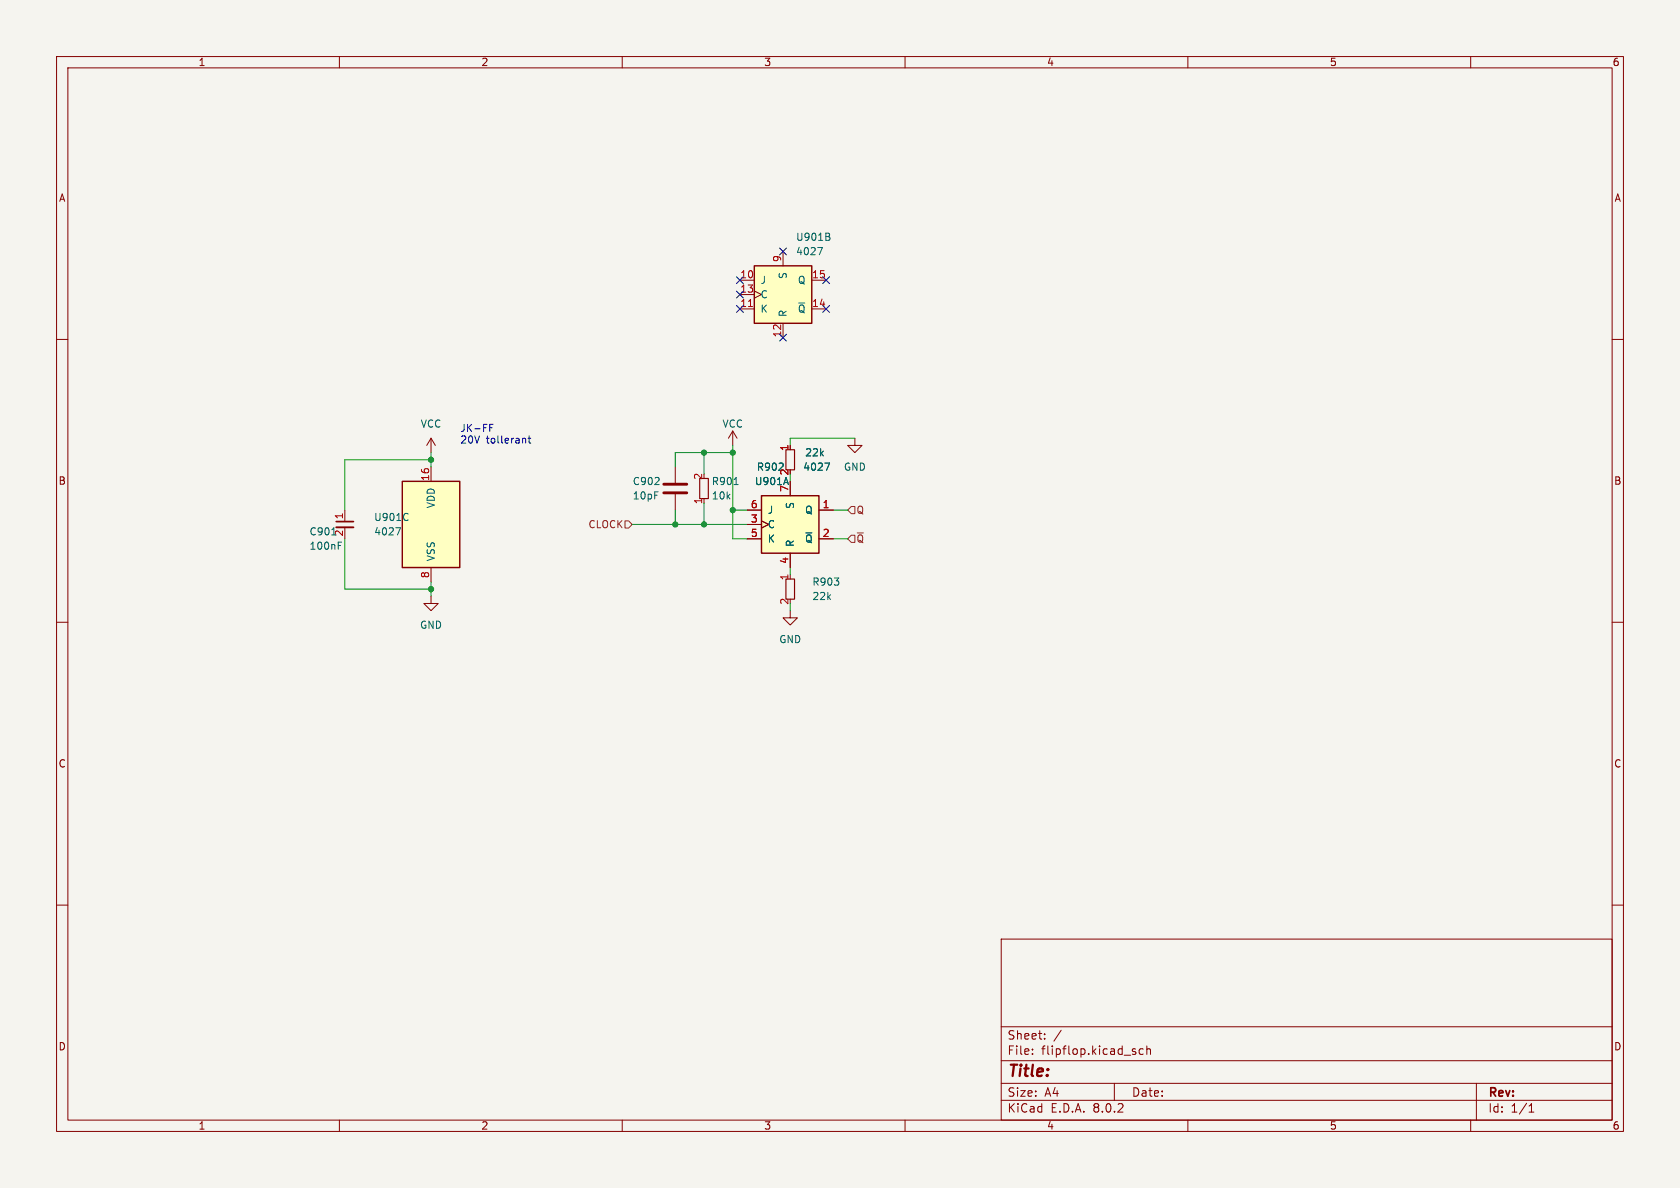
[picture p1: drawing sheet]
(kicad_sch (version 20230121) (generator eeschema)

 (paper "A4")

 (lib_symbols
  (symbol "4xxx:4027" (pin_names (offset 1.016)) (in_bom yes) (on_board yes)
   (property "Reference" "U" (at -7.62 8.89 0) (effects (font (size 1.27 1.27))))
   (property "Value" "4027" (at -7.62 -8.89 0) (effects (font (size 1.27 1.27))))
   (property "Footprint" "" (at 0 0 0) (effects (font (size 1.27 1.27)) hide))
   (property "Datasheet" "http://www.intersil.com/content/dam/Intersil/documents/cd40/cd4027bms.pdf" (at 0 0 0) (effects (font (size 1.27 1.27)) hide))
   (property "ki_locked" "" (at 0 0 0) (effects (font (size 1.27 1.27))))
   (symbol "4027_1_1"
    (rectangle (start -5.08 5.08) (end 5.08 -5.08) (stroke (width 0.254) (type default)) (fill (type background)))
    (pin output line (at 7.62 2.54 180) (length 2.54) (name "Q" (effects (font (size 1.27 1.27)))) (number "1" (effects (font (size 1.27 1.27)))))
    (pin output line (at 7.62 -2.54 180) (length 2.54) (name "~{Q}" (effects (font (size 1.27 1.27)))) (number "2" (effects (font (size 1.27 1.27)))))
    (pin input clock (at -7.62 0 0) (length 2.54) (name "C" (effects (font (size 1.27 1.27)))) (number "3" (effects (font (size 1.27 1.27)))))
    (pin input line (at 0 -7.62 90) (length 2.54) (name "R" (effects (font (size 1.27 1.27)))) (number "4" (effects (font (size 1.27 1.27)))))
    (pin input line (at -7.62 -2.54 0) (length 2.54) (name "K" (effects (font (size 1.27 1.27)))) (number "5" (effects (font (size 1.27 1.27)))))
    (pin input line (at -7.62 2.54 0) (length 2.54) (name "J" (effects (font (size 1.27 1.27)))) (number "6" (effects (font (size 1.27 1.27)))))
    (pin input line (at 0 7.62 270) (length 2.54) (name "S" (effects (font (size 1.27 1.27)))) (number "7" (effects (font (size 1.27 1.27))))))
   (symbol "4027_2_1"
    (rectangle (start -5.08 5.08) (end 5.08 -5.08) (stroke (width 0.254) (type default)) (fill (type background)))
    (pin input line (at -7.62 2.54 0) (length 2.54) (name "J" (effects (font (size 1.27 1.27)))) (number "10" (effects (font (size 1.27 1.27)))))
    (pin input line (at -7.62 -2.54 0) (length 2.54) (name "K" (effects (font (size 1.27 1.27)))) (number "11" (effects (font (size 1.27 1.27)))))
    (pin input line (at 0 -7.62 90) (length 2.54) (name "R" (effects (font (size 1.27 1.27)))) (number "12" (effects (font (size 1.27 1.27)))))
    (pin input clock (at -7.62 0 0) (length 2.54) (name "C" (effects (font (size 1.27 1.27)))) (number "13" (effects (font (size 1.27 1.27)))))
    (pin output line (at 7.62 -2.54 180) (length 2.54) (name "~{Q}" (effects (font (size 1.27 1.27)))) (number "14" (effects (font (size 1.27 1.27)))))
    (pin output line (at 7.62 2.54 180) (length 2.54) (name "Q" (effects (font (size 1.27 1.27)))) (number "15" (effects (font (size 1.27 1.27)))))
    (pin input line (at 0 7.62 270) (length 2.54) (name "S" (effects (font (size 1.27 1.27)))) (number "9" (effects (font (size 1.27 1.27))))))
   (symbol "4027_3_0"
    (pin power_in line (at 0 10.16 270) (length 2.54) (name "VDD" (effects (font (size 1.27 1.27)))) (number "16" (effects (font (size 1.27 1.27)))))
    (pin power_in line (at 0 -10.16 90) (length 2.54) (name "VSS" (effects (font (size 1.27 1.27)))) (number "8" (effects (font (size 1.27 1.27))))))
   (symbol "4027_3_1"
    (rectangle (start -5.08 7.62) (end 5.08 -7.62) (stroke (width 0.254) (type default)) (fill (type background)))))
  (symbol "Device:C" (pin_numbers hide) (pin_names (offset 0.254)) (in_bom yes) (on_board yes)
   (property "Reference" "C" (at 0.635 2.54 0) (effects (font (size 1.27 1.27)) (justify left)))
   (property "Value" "C" (at 0.635 -2.54 0) (effects (font (size 1.27 1.27)) (justify left)))
   (property "Footprint" "" (at 0.9652 -3.81 0) (effects (font (size 1.27 1.27)) hide))
   (property "Datasheet" "~" (at 0 0 0) (effects (font (size 1.27 1.27)) hide))
   (symbol "C_0_1"
    (polyline (pts (xy -2.032 -0.762) (xy 2.032 -0.762)) (stroke (width 0.508) (type default)) (fill (type none)))
    (polyline (pts (xy -2.032 0.762) (xy 2.032 0.762)) (stroke (width 0.508) (type default)) (fill (type none))))
   (symbol "C_1_1"
    (pin passive line (at 0 3.81 270) (length 2.794) (name "~" (effects (font (size 1.27 1.27)))) (number "1" (effects (font (size 1.27 1.27)))))
    (pin passive line (at 0 -3.81 90) (length 2.794) (name "~" (effects (font (size 1.27 1.27)))) (number "2" (effects (font (size 1.27 1.27)))))))
  (symbol "capacitor_miscellaneous:C_0402_100nF" (in_bom yes) (on_board yes)
   (property "Reference" "C" (at 1.27 2.54 0) (effects (font (size 1.27 1.27))))
   (property "Value" "100nF" (at 3.81 -2.54 0) (effects (font (size 1.27 1.27))))
   (property "Footprint" "Capacitor_SMD:C_0402_1005Metric" (at 2.54 2.54 0) (effects (font (size 1.27 1.27)) hide))
   (property "Datasheet" "" (at 0 0 0) (effects (font (size 1.27 1.27)) hide))
   (property "JLCPCB Part#" "C307331" (at 0 -2.54 0) (effects (font (size 1.27 1.27)) hide))
   (symbol "C_0402_100nF_0_1"
    (polyline (pts (xy -1.524 -0.508) (xy 1.524 -0.508)) (stroke (width 0.3302) (type default)) (fill (type none)))
    (polyline (pts (xy -1.524 0.508) (xy 1.524 0.508)) (stroke (width 0.3048) (type default)) (fill (type none))))
   (symbol "C_0402_100nF_1_1"
    (pin passive line (at 0 2.54 270) (length 2.032) (name "~" (effects (font (size 1.27 1.27)))) (number "1" (effects (font (size 1.27 1.27)))))
    (pin passive line (at 0 -2.54 90) (length 2.032) (name "~" (effects (font (size 1.27 1.27)))) (number "2" (effects (font (size 1.27 1.27)))))))
  (symbol "power:GND" (power) (pin_names (offset 0)) (in_bom yes) (on_board yes)
   (property "Reference" "#PWR" (at 0 -6.35 0) (effects (font (size 1.27 1.27)) hide))
   (property "Value" "GND" (at 0 -3.81 0) (effects (font (size 1.27 1.27))))
   (property "Footprint" "" (at 0 0 0) (effects (font (size 1.27 1.27)) hide))
   (property "Datasheet" "" (at 0 0 0) (effects (font (size 1.27 1.27)) hide))
   (symbol "GND_0_1"
    (polyline (pts (xy 0 0) (xy 0 -1.27) (xy 1.27 -1.27) (xy 0 -2.54) (xy -1.27 -1.27) (xy 0 -1.27)) (stroke (width 0) (type default)) (fill (type none))))
   (symbol "GND_1_1"
    (pin power_in line (at 0 0 270) (length 0) hide (name "GND" (effects (font (size 1.27 1.27)))) (number "1" (effects (font (size 1.27 1.27)))))))
  (symbol "power:VCC" (power) (pin_names (offset 0)) (in_bom yes) (on_board yes)
   (property "Reference" "#PWR" (at 0 -3.81 0) (effects (font (size 1.27 1.27)) hide))
   (property "Value" "VCC" (at 0 3.81 0) (effects (font (size 1.27 1.27))))
   (property "Footprint" "" (at 0 0 0) (effects (font (size 1.27 1.27)) hide))
   (property "Datasheet" "" (at 0 0 0) (effects (font (size 1.27 1.27)) hide))
   (symbol "VCC_0_1"
    (polyline (pts (xy -0.762 1.27) (xy 0 2.54)) (stroke (width 0) (type default)) (fill (type none)))
    (polyline (pts (xy 0 0) (xy 0 2.54)) (stroke (width 0) (type default)) (fill (type none)))
    (polyline (pts (xy 0 2.54) (xy 0.762 1.27)) (stroke (width 0) (type default)) (fill (type none))))
   (symbol "VCC_1_1"
    (pin power_in line (at 0 0 90) (length 0) hide (name "VCC" (effects (font (size 1.27 1.27)))) (number "1" (effects (font (size 1.27 1.27)))))))
  (symbol "resistors_0603:R_10k_0603" (in_bom yes) (on_board yes)
   (property "Reference" "R" (at 1.27 2.54 0) (effects (font (size 1.27 1.27))))
   (property "Value" "10k" (at 2.54 -2.54 0) (effects (font (size 1.27 1.27))))
   (property "Footprint" "custom_kicad_lib_sk:R_0603_smalltext" (at 2.54 2.54 0) (effects (font (size 1.27 1.27)) hide))
   (property "Datasheet" "" (at -2.54 0 0) (effects (font (size 1.27 1.27)) hide))
   (property "JLCPCB Part#" "C25804" (at 0 0 0) (effects (font (size 1.27 1.27)) hide))
   (symbol "R_10k_0603_0_1"
    (rectangle (start -0.762 1.778) (end 0.762 -1.778) (stroke (width 0.2032) (type default)) (fill (type none))))
   (symbol "R_10k_0603_1_1"
    (pin passive line (at 0 2.54 270) (length 0.762) (name "~" (effects (font (size 1.27 1.27)))) (number "1" (effects (font (size 1.27 1.27)))))
    (pin passive line (at 0 -2.54 90) (length 0.762) (name "~" (effects (font (size 1.27 1.27)))) (number "2" (effects (font (size 1.27 1.27)))))))
  (symbol "resistors_0603:R_22k_0603" (in_bom yes) (on_board yes)
   (property "Reference" "R" (at 1.27 2.54 0) (effects (font (size 1.27 1.27))))
   (property "Value" "22k" (at 2.54 -2.54 0) (effects (font (size 1.27 1.27))))
   (property "Footprint" "custom_kicad_lib_sk:R_0603_smalltext" (at 2.54 2.54 0) (effects (font (size 1.27 1.27)) hide))
   (property "Datasheet" "" (at -2.54 0 0) (effects (font (size 1.27 1.27)) hide))
   (property "JLCPCB Part#" "C31850" (at 0 0 0) (effects (font (size 1.27 1.27)) hide))
   (symbol "R_22k_0603_0_1"
    (rectangle (start -0.762 1.778) (end 0.762 -1.778) (stroke (width 0.2032) (type default)) (fill (type none))))
   (symbol "R_22k_0603_1_1"
    (pin passive line (at 0 2.54 270) (length 0.762) (name "~" (effects (font (size 1.27 1.27)))) (number "1" (effects (font (size 1.27 1.27)))))
    (pin passive line (at 0 -2.54 90) (length 0.762) (name "~" (effects (font (size 1.27 1.27)))) (number "2" (effects (font (size 1.27 1.27))))))))

 (junction (at 129.54 80.01) (diameter 0) (color 0 0 0 0))
 (junction (at 129.54 90.17) (diameter 0) (color 0 0 0 0))
 (junction (at 76.2 81.28) (diameter 0) (color 0 0 0 0))
 (junction (at 76.2 104.14) (diameter 0) (color 0 0 0 0))
 (junction (at 124.46 92.71) (diameter 0) (color 0 0 0 0))
 (junction (at 119.38 92.71) (diameter 0) (color 0 0 0 0))
 (junction (at 124.46 80.01) (diameter 0) (color 0 0 0 0))

 (no_connect (at 146.05 54.61))
 (no_connect (at 146.05 49.53))
 (no_connect (at 130.81 49.53))
 (no_connect (at 130.81 54.61))
 (no_connect (at 130.81 52.07))
 (no_connect (at 138.43 59.69))
 (no_connect (at 138.43 44.45))

 (wire (pts (xy 139.7 77.47) (xy 139.7 78.74)) (stroke (width 0) (type default)))
 (wire (pts (xy 151.13 77.47) (xy 139.7 77.47)) (stroke (width 0) (type default)))
 (wire (pts (xy 129.54 95.25) (xy 132.08 95.25)) (stroke (width 0) (type default)))
 (wire (pts (xy 149.86 90.17) (xy 147.32 90.17)) (stroke (width 0) (type default)))
 (wire (pts (xy 60.96 104.14) (xy 60.96 95.25)) (stroke (width 0) (type default)))
 (wire (pts (xy 124.46 92.71) (xy 132.08 92.71)) (stroke (width 0) (type default)))
 (wire (pts (xy 124.46 88.9) (xy 124.46 92.71)) (stroke (width 0) (type default)))
 (wire (pts (xy 76.2 80.01) (xy 76.2 81.28)) (stroke (width 0) (type default)))
 (wire (pts (xy 139.7 101.6) (xy 139.7 100.33)) (stroke (width 0) (type default)))
 (wire (pts (xy 129.54 80.01) (xy 129.54 90.17)) (stroke (width 0) (type default)))
 (wire (pts (xy 119.38 80.01) (xy 124.46 80.01)) (stroke (width 0) (type default)))
 (wire (pts (xy 147.32 95.25) (xy 149.86 95.25)) (stroke (width 0) (type default)))
 (wire (pts (xy 129.54 90.17) (xy 129.54 95.25)) (stroke (width 0) (type default)))
 (wire (pts (xy 119.38 82.55) (xy 119.38 80.01)) (stroke (width 0) (type default)))
 (wire (pts (xy 129.54 90.17) (xy 132.08 90.17)) (stroke (width 0) (type default)))
 (wire (pts (xy 129.54 78.74) (xy 129.54 80.01)) (stroke (width 0) (type default)))
 (wire (pts (xy 60.96 104.14) (xy 76.2 104.14)) (stroke (width 0) (type default)))
 (wire (pts (xy 111.76 92.71) (xy 119.38 92.71)) (stroke (width 0) (type default)))
 (wire (pts (xy 76.2 104.14) (xy 76.2 105.41)) (stroke (width 0) (type default)))
 (wire (pts (xy 119.38 90.17) (xy 119.38 92.71)) (stroke (width 0) (type default)))
 (wire (pts (xy 60.96 90.17) (xy 60.96 81.28)) (stroke (width 0) (type default)))
 (wire (pts (xy 139.7 83.82) (xy 139.7 85.09)) (stroke (width 0) (type default)))
 (wire (pts (xy 76.2 104.14) (xy 76.2 102.87)) (stroke (width 0) (type default)))
 (wire (pts (xy 124.46 80.01) (xy 129.54 80.01)) (stroke (width 0) (type default)))
 (wire (pts (xy 124.46 83.82) (xy 124.46 80.01)) (stroke (width 0) (type default)))
 (wire (pts (xy 119.38 92.71) (xy 124.46 92.71)) (stroke (width 0) (type default)))
 (wire (pts (xy 139.7 107.95) (xy 139.7 106.68)) (stroke (width 0) (type default)))
 (wire (pts (xy 60.96 81.28) (xy 76.2 81.28)) (stroke (width 0) (type default)))
 (wire (pts (xy 76.2 81.28) (xy 76.2 82.55)) (stroke (width 0) (type default)))

 (text "JK-FF\n20V tollerant" (at 81.28 78.74 0) (effects (font (size 1.27 1.27)) (justify left bottom)))

 (hierarchical_label "CLOCK" (shape input) (at 111.76 92.71 180) (fields_autoplaced) (effects (font (size 1.27 1.27)) (justify right)))
 (hierarchical_label "Q" (shape input) (at 149.86 90.17 0) (fields_autoplaced) (effects (font (size 1.27 1.27)) (justify left)))
 (hierarchical_label "~{Q}" (shape input) (at 149.86 95.25 0) (fields_autoplaced) (effects (font (size 1.27 1.27)) (justify left)))

 (symbol (lib_id "power:GND") (at 76.2 105.41 0) (unit 1) (in_bom yes) (on_board yes) (dnp no) (fields_autoplaced)
  (property "Reference" "#PWR0902" (at 76.2 111.76 0) (effects (font (size 1.27 1.27)) hide))
  (property "Value" "GND" (at 76.2 110.49 0) (effects (font (size 1.27 1.27))))
  (property "Footprint" "" (at 76.2 105.41 0) (effects (font (size 1.27 1.27)) hide))
  (property "Datasheet" "" (at 76.2 105.41 0) (effects (font (size 1.27 1.27)) hide)) (pin "1"))

 (symbol (lib_id "4xxx:4027") (at 139.7 92.71 0) (unit 1) (in_bom yes) (on_board yes) (dnp no)
  (property "Reference" "U901" (at 133.35 85.09 0) (effects (font (size 1.27 1.27)) (justify left)))
  (property "Value" "4027" (at 141.8941 82.55 0) (effects (font (size 1.27 1.27)) (justify left)))
  (property "Footprint" "Package_SO:SOIC-16_3.9x9.9mm_P1.27mm" (at 139.7 92.71 0) (effects (font (size 1.27 1.27)) hide))
  (property "Datasheet" "http://www.intersil.com/content/dam/Intersil/documents/cd40/cd4027bms.pdf" (at 139.7 92.71 0) (effects (font (size 1.27 1.27)) hide))
  (property "JLCPCB Part#" "C157536" (at 139.7 92.71 0) (effects (font (size 1.27 1.27)) hide)) (pin "10") (pin "3") (pin "12") (pin "4") (pin "11") (pin "14") (pin "1") (pin "2") (pin "6") (pin "13") (pin "8") (pin "5") (pin "9") (pin "15") (pin "7") (pin "16"))

 (symbol (lib_id "4xxx:4027") (at 76.2 92.71 0) (unit 3) (in_bom yes) (on_board yes) (dnp no)
  (property "Reference" "U901" (at 66.04 91.44 0) (effects (font (size 1.27 1.27)) (justify left)))
  (property "Value" "4027" (at 66.04 93.98 0) (effects (font (size 1.27 1.27)) (justify left)))
  (property "Footprint" "Package_SO:SOIC-16_3.9x9.9mm_P1.27mm" (at 76.2 92.71 0) (effects (font (size 1.27 1.27)) hide))
  (property "Datasheet" "http://www.intersil.com/content/dam/Intersil/documents/cd40/cd4027bms.pdf" (at 76.2 92.71 0) (effects (font (size 1.27 1.27)) hide))
  (property "JLCPCB Part#" "C157536" (at 76.2 92.71 0) (effects (font (size 1.27 1.27)) hide)) (pin "5") (pin "6") (pin "14") (pin "10") (pin "4") (pin "2") (pin "13") (pin "15") (pin "8") (pin "3") (pin "16") (pin "12") (pin "1") (pin "7") (pin "11") (pin "9"))

 (symbol (lib_id "4xxx:4027") (at 138.43 52.07 0) (unit 2) (in_bom yes) (on_board yes) (dnp no) (fields_autoplaced)
  (property "Reference" "U901" (at 140.6241 41.91 0) (effects (font (size 1.27 1.27)) (justify left)))
  (property "Value" "4027" (at 140.6241 44.45 0) (effects (font (size 1.27 1.27)) (justify left)))
  (property "Footprint" "Package_SO:SOIC-16_3.9x9.9mm_P1.27mm" (at 138.43 52.07 0) (effects (font (size 1.27 1.27)) hide))
  (property "Datasheet" "http://www.intersil.com/content/dam/Intersil/documents/cd40/cd4027bms.pdf" (at 138.43 52.07 0) (effects (font (size 1.27 1.27)) hide))
  (property "JLCPCB Part#" "C157536" (at 138.43 52.07 0) (effects (font (size 1.27 1.27)) hide)) (pin "12") (pin "11") (pin "10") (pin "15") (pin "5") (pin "8") (pin "16") (pin "3") (pin "7") (pin "6") (pin "14") (pin "9") (pin "1") (pin "4") (pin "2") (pin "13"))

 (symbol (lib_id "resistors_0603:R_22k_0603") (at 139.7 81.28 0) (unit 1) (in_bom yes) (on_board yes) (dnp no)
  (property "Reference" "R902" (at 133.6959 82.55 0) (effects (font (size 1.27 1.27)) (justify left)))
  (property "Value" "22k" (at 142.24 80.01 0) (effects (font (size 1.27 1.27)) (justify left)))
  (property "Footprint" "custom_kicad_lib_sk:R_0603_smalltext" (at 142.24 78.74 0) (effects (font (size 1.27 1.27)) hide))
  (property "Datasheet" "" (at 137.16 81.28 0) (effects (font (size 1.27 1.27)) hide))
  (property "JLCPCB Part#" "C31850" (at 139.7 81.28 0) (effects (font (size 1.27 1.27)) hide)) (pin "2") (pin "1"))

 (symbol (lib_id "power:VCC") (at 129.54 78.74 0) (unit 1) (in_bom yes) (on_board yes) (dnp no)
  (property "Reference" "#PWR0903" (at 129.54 82.55 0) (effects (font (size 1.27 1.27)) hide))
  (property "Value" "VCC" (at 129.54 74.93 0) (effects (font (size 1.27 1.27))))
  (property "Footprint" "" (at 129.54 78.74 0) (effects (font (size 1.27 1.27)) hide))
  (property "Datasheet" "" (at 129.54 78.74 0) (effects (font (size 1.27 1.27)) hide)) (pin "1"))

 (symbol (lib_id "capacitor_miscellaneous:C_0402_100nF") (at 60.96 92.71 0) (unit 1) (in_bom yes) (on_board yes) (dnp no)
  (property "Reference" "C901" (at 54.61 93.98 0) (effects (font (size 1.27 1.27)) (justify left)))
  (property "Value" "100nF" (at 54.61 96.52 0) (effects (font (size 1.27 1.27)) (justify left)))
  (property "Footprint" "Capacitor_SMD:C_0402_1005Metric" (at 63.5 90.17 0) (effects (font (size 1.27 1.27)) hide))
  (property "Datasheet" "" (at 60.96 92.71 0) (effects (font (size 1.27 1.27)) hide))
  (property "JLCPCB Part#" "C307331" (at 60.96 95.25 0) (effects (font (size 1.27 1.27)) hide)) (pin "1") (pin "2"))

 (symbol (lib_id "resistors_0603:R_10k_0603") (at 124.46 86.36 180) (unit 1) (in_bom yes) (on_board yes) (dnp no)
  (property "Reference" "R901" (at 125.73 85.09 0) (effects (font (size 1.27 1.27)) (justify right)))
  (property "Value" "10k" (at 125.73 87.63 0) (effects (font (size 1.27 1.27)) (justify right)))
  (property "Footprint" "custom_kicad_lib_sk:R_0603_smalltext" (at 121.92 88.9 0) (effects (font (size 1.27 1.27)) hide))
  (property "Datasheet" "" (at 127 86.36 0) (effects (font (size 1.27 1.27)) hide))
  (property "JLCPCB Part#" "C25804" (at 124.46 86.36 0) (effects (font (size 1.27 1.27)) hide)) (pin "1") (pin "2"))

 (symbol (lib_id "power:GND") (at 139.7 107.95 0) (unit 1) (in_bom yes) (on_board yes) (dnp no) (fields_autoplaced)
  (property "Reference" "#PWR0904" (at 139.7 114.3 0) (effects (font (size 1.27 1.27)) hide))
  (property "Value" "GND" (at 139.7 113.03 0) (effects (font (size 1.27 1.27))))
  (property "Footprint" "" (at 139.7 107.95 0) (effects (font (size 1.27 1.27)) hide))
  (property "Datasheet" "" (at 139.7 107.95 0) (effects (font (size 1.27 1.27)) hide)) (pin "1"))

 (symbol (lib_id "Device:C") (at 119.38 86.36 0) (unit 1) (in_bom yes) (on_board yes) (dnp no)
  (property "Reference" "C902" (at 111.76 85.09 0) (effects (font (size 1.27 1.27)) (justify left)))
  (property "Value" "10pF" (at 111.76 87.63 0) (effects (font (size 1.27 1.27)) (justify left)))
  (property "Footprint" "Capacitor_SMD:C_0603_1608Metric" (at 120.3452 90.17 0) (effects (font (size 1.27 1.27)) hide))
  (property "Datasheet" "~" (at 119.38 86.36 0) (effects (font (size 1.27 1.27)) hide))
  (property "JLCPCB Part" "C1634" (at 119.38 86.36 0) (effects (font (size 1.27 1.27)) hide)) (pin "2") (pin "1"))

 (symbol (lib_id "resistors_0603:R_22k_0603") (at 139.7 104.14 0) (unit 1) (in_bom yes) (on_board yes) (dnp no)
  (property "Reference" "R903" (at 143.51 102.87 0) (effects (font (size 1.27 1.27)) (justify left)))
  (property "Value" "22k" (at 143.51 105.41 0) (effects (font (size 1.27 1.27)) (justify left)))
  (property "Footprint" "custom_kicad_lib_sk:R_0603_smalltext" (at 142.24 101.6 0) (effects (font (size 1.27 1.27)) hide))
  (property "Datasheet" "" (at 137.16 104.14 0) (effects (font (size 1.27 1.27)) hide))
  (property "JLCPCB Part#" "C31850" (at 139.7 104.14 0) (effects (font (size 1.27 1.27)) hide)) (pin "2") (pin "1"))

 (symbol (lib_id "power:VCC") (at 76.2 80.01 0) (unit 1) (in_bom yes) (on_board yes) (dnp no) (fields_autoplaced)
  (property "Reference" "#PWR0901" (at 76.2 83.82 0) (effects (font (size 1.27 1.27)) hide))
  (property "Value" "VCC" (at 76.2 74.93 0) (effects (font (size 1.27 1.27))))
  (property "Footprint" "" (at 76.2 80.01 0) (effects (font (size 1.27 1.27)) hide))
  (property "Datasheet" "" (at 76.2 80.01 0) (effects (font (size 1.27 1.27)) hide)) (pin "1"))

 (symbol (lib_id "power:GND") (at 151.13 77.47 0) (unit 1) (in_bom yes) (on_board yes) (dnp no) (fields_autoplaced)
  (property "Reference" "#PWR0905" (at 151.13 83.82 0) (effects (font (size 1.27 1.27)) hide))
  (property "Value" "GND" (at 151.13 82.55 0) (effects (font (size 1.27 1.27))))
  (property "Footprint" "" (at 151.13 77.47 0) (effects (font (size 1.27 1.27)) hide))
  (property "Datasheet" "" (at 151.13 77.47 0) (effects (font (size 1.27 1.27)) hide)) (pin "1")))
